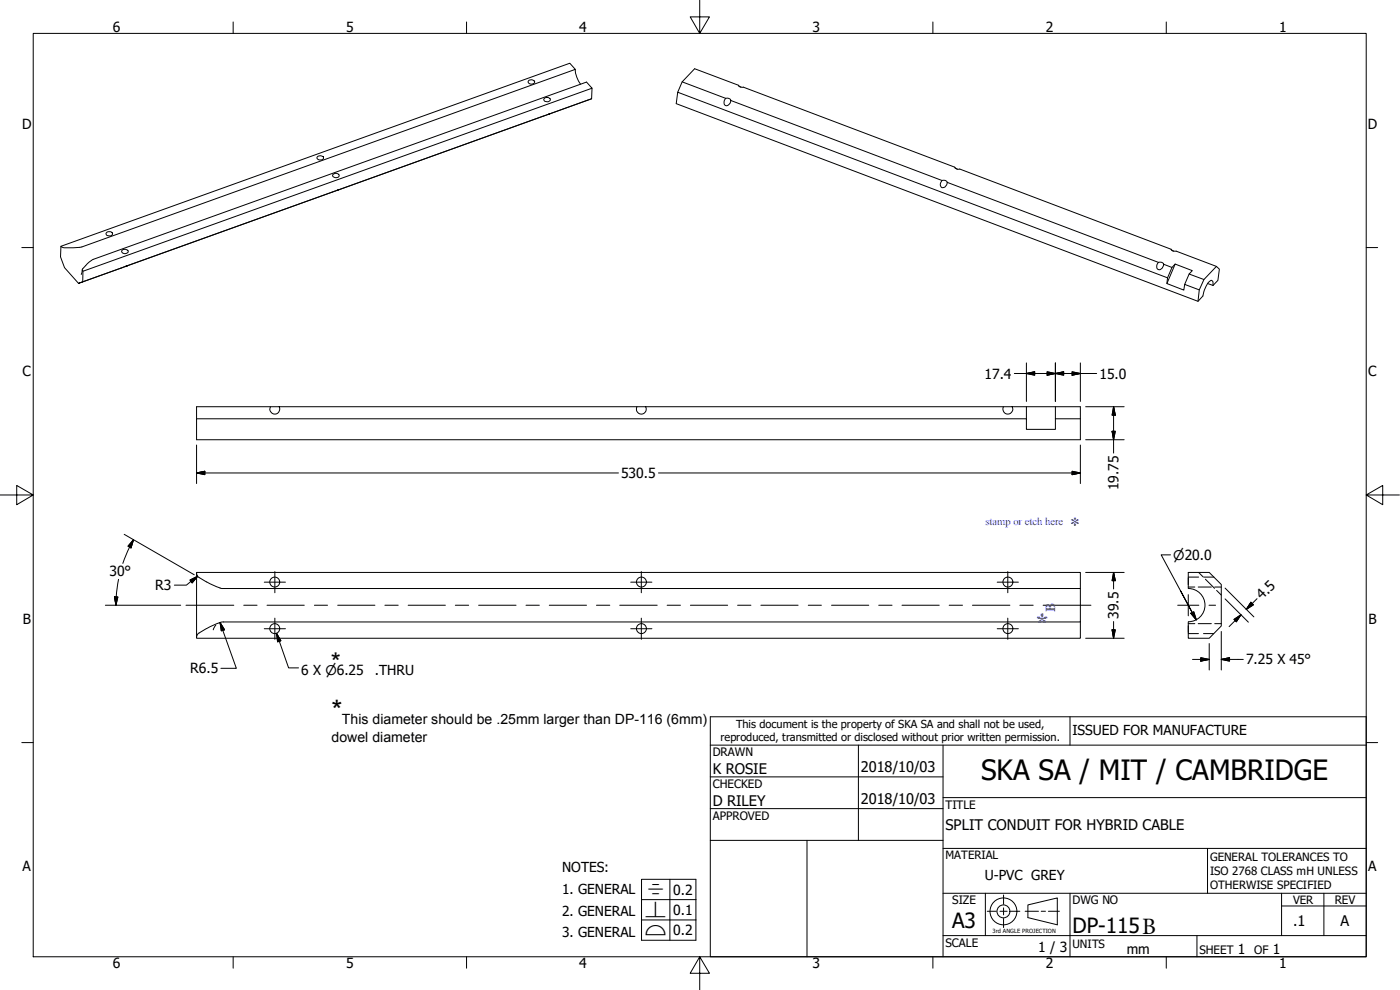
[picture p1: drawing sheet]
<svg xmlns="http://www.w3.org/2000/svg" width="420mm" height="297mm" viewBox="0 0 420 297" stroke-linecap="round" stroke-linejoin="round" font-family="sans-serif">
<!-- layer: Visible (ANSI) -->
<g fill="none" stroke="#000" stroke-width=".3">
<path d="M158.8 24.1a.94 .94 0 0 1 1.1-.1 .94 .94 0 0 1 .4 .9 1.08 1.08 0 0 1-1.8-.5zM163.5 29.4a.91 .91 0 0 1 1.1-.2 .91 .91 0 0 1 .4 1 1.1 1.1 0 0 1-1.8-.4zM172.7 20.8a7.7 7.7 0 0 0 1.5 4.5M177.5 29.6l-152.7 55 .1-3.2M177.7 26.5l-.2 3.1-153.9 55.4 1.2-.4M204.7 24.6l-1.3 3.1M217.8 29.5a1.01 1.01 0 0 1 1.4 .3 1.01 1.01 0 0 1-.3 1.4 .92 .92 0 0 1-1.3 .4 .92 .92 0 0 1-.2-1.4zM217.8 29.5l-13.1-4.9 3.8-4 13.1 5 .5 .5h1l63.4 24.1 .3 .3 .6 .3 .6-.1 63.5 24.1 .5 .5 1 .1 12.1 4.5M219.3 30.1l63.4 24.1M221.6 25.7l.8 .4M95.3 47a1.1 1.1 0 0 1 1.8 .5 1.1 1.1 0 0 1-1.1 .5 1.1 1.1 0 0 1-.9-.8zM99.9 52.3a1.08 1.08 0 0 1 1.9 .5 1.1 1.1 0 0 1-1.1 .5 1.1 1.1 0 0 1-.9-.7z"/>
<path d="M282.7 54.2a1 1 0 0 1 1.4 .2 1 1 0 0 1-.3 1.4 .93 .93 0 0 1-1.3 .4 .93 .93 0 0 1-.2-1.4zM284.3 54.7l63.4 24M286.6 50.3l.7 .5M18.3 73.9l-.1 3.2 1.2 3.2 4.2 4.7M18.3 73.9l152.7-54.9 1.7 1.8-148.1 53.3a19.5 19.5 0 0 1-6 .1zM26.2 79.1l1.7-1.3 148.1-53.2 1.7 1.9-152.8 54.9-.2-.6zM32.1 69.6l.7-.1a.7 .7 0 0 1 1 .6 .7 .7 0 0 1-1 .7 .69 .69 0 0 1-.8-.2 .69 .69 0 0 1-.1-.8zM36.8 74.9a.94 .94 0 0 1 1.1-.1 .94 .94 0 0 1 .5 1 1.08 1.08 0 0 1-1.9-.5zM347.7 78.7a1.03 1.03 0 0 1 1.4 .3 1.03 1.03 0 0 1-.3 1.4 .95 .95 0 0 1-1.3 .4 .95 .95 0 0 1-.3-1.4zM349.2 79.3l2.5 .9 1-1 5.1 2-.9 1 4.4 1.7M351.5 74.9l.7 .5M352.7 79.2l-2.5 5.9"/>
<path d="M24.7 80.9l-.3 1.4M351.7 80.2l-1.3 3.2M355.5 85.3l-.2 1.7-5.1-1.9 .2-1.7-147-55.7-.5 3.4 156.6 59.3a5.3 5.3 0 0 0 1.9-3.4 3.7 3.7 0 0 1 2.3-2.9l.3 .3v1.2M356.9 82.2l-1.4 3.1 4.4 1.7M362.5 85.1l1.5 .5M364 85.6l1.5-1.5 .5-3.3-.9-.9-3.8 4-1.4 3.1-.4 3.4M81.2 122h-22.2v3.7M81.2 122h2.6a1.51 1.51 0 0 1-1.3 2.3 1.51 1.51 0 0 1-1.3-2.3zM83.8 122h107.3M191.1 122h2.7a1.51 1.51 0 0 1-1.3 2.3 1.51 1.51 0 0 1-1.4-2.3zM193.8 122h107.3M301.1 122h2.7a1.51 1.51 0 0 1-1.3 2.3 1.51 1.51 0 0 1-1.4-2.3z"/>
<path d="M303.8 122h20.4v9.9h-265.2v-6.2h249v3.1h8.7v-3.1M308 122v3.7M316.7 122v3.7h7.5M59 172l.2 .7 .5 .6 3.4 1.9 3 1.2M66 176.5l258.2 .1v-4.8h-265.2v19.7h265.2v-4.9M324.2 176.6v10h-257.6l-4.6 2M356.6 176.6v-4.8h6.3l3.6 3.6v12.4l-3.6 3.7h-6.3v-4.9M356.6 176.6a5 5 0 0 1 5 5 5 5 0 0 1-5 4.9M62 188.6l-2.6 1.6-.4 1"/>
<circle cx="82.5" cy="174.6" r="1.49"/>
<circle cx="192.5" cy="174.6" r="1.49"/>
<circle cx="302.5" cy="174.6" r="1.49"/>
<circle cx="82.5" cy="188.6" r="1.49"/>
<circle cx="192.5" cy="188.6" r="1.49"/>
<circle cx="302.5" cy="188.6" r="1.49"/>
</g>
<!-- layer: Hidden (ANSI) -->
<g fill="none" stroke="#000" stroke-width=".3">
<path d="M356.6 173.2h3.1M356.6 176.1h2M359.6 176.1h3.9M359.7 171.8l1.4 1.3M361.3 173.2h3M361.8 173.8l2.7 2.7M364.6 176.1h1.9M365.1 177.2l1.4 1.3M356.6 187.1h2M356.6 190.1h3.1M359.6 187.1h3.9M361.2 190.1h3"/>
<path d="M364.6 187.1h1.9"/>
</g>
<!-- layer: Border (ANSI) -->
<g fill="none" stroke="#000" stroke-width=".3">
<path d="M10 10h400v277.1h-400zM70 6.6v3.4M140 6.6v3.4M210 0v10l-2.9-4.9h5.8l-2.9 4.9M280 6.6v3.4M350 6.6v3.4M6.5 74.3h3.5M410 74.3h3.4M0 148.5h10l-5-2.8v5.7l5-2.9M410 148.5l5 2.9v-5.7l-5 2.8h10M6.5 222.8h3.5M410 222.8h3.4"/>
<path d="M70 287.1v3.4M140 287.1v3.4M210 287.1l2.9 4.9h-5.8l2.9-4.9v9.9M280 287.1v3.4M350 287.1v3.4"/>
</g>
<!-- layer: Title (ANSI) -->
<g fill="none" stroke="#000" stroke-width=".3">
<path d="M213.2 215.1h196.8v72h-196.8zM321.1 215.1v8.5M213.2 223.6h196.8M213.2 233.1h69.8M257.6 223.6v28.5M283 239.3h127M283 223.6v63.5M213.2 242.6h69.8M213.2 252.1h69.8M242.2 252.1v35M283 254.6h127M362.4 254.6v13.4"/>
<path d="M283 268h127M295.7 268v12.7M321.1 268v19.1M384.6 271.8h25.4M384.6 268v12.7M397.3 268v12.7M283 280.7h127M359.2 280.7v6.4"/>
</g>
<!-- layer: Sketch Geometry (ANSI) -->
<g fill="none" stroke="#000" stroke-width=".3">
<path d="M296.3 273.4h2.7M300.1 273.4h2.2M301.2 268.5v2.8M301.2 272.4v2.1M301.2 275.6v2.7M303.3 273.4h2.8M307.7 273.4h4M308.5 271.5l8.8-2.1v8.1l-8.8-2.2zM312.5 273.4h1.3M314.6 273.4h3.3"/>
<circle cx="301.1" cy="273.4" r="4"/>
<circle cx="301.1" cy="273.4" r="1.94"/>
</g>
<!-- layer: Symbol (ANSI) -->
<path d="M192.5 263.8h16.4v18.3h-16.4zM192.5 269.9h16.4M192.5 276h16.4M201 263.8v18.3" fill="none" stroke="#000" stroke-width=".3"/>
<!-- layer: Center Mark (ANSI) -->
<g fill="none" stroke="#000" stroke-width=".3">
<path d="M79.3 174.7h6.4M82.5 171.5v6.3M189.3 174.7h6.3M192.5 171.5v6.3M299.3 174.7h6.3M302.5 171.5v6.3M356.6 178.4v3.2h-3.2M356.6 173.4v2M79.3 188.6h6.4M82.5 185.5v6.3M189.3 188.6h6.3M192.5 185.5v6.3"/>
<path d="M299.3 188.6h6.3M302.5 185.5v6.3M356.6 187.8v2M359.8 181.6h-3.2v3.2M362.8 181.6h2"/>
</g>
<!-- layer: Centerline (ANSI) -->
<g fill="none" stroke="#000" stroke-width=".3">
<path d="M55.8 181.6h14.4M73.2 181.6h4M80.1 181.6h11.2M94.4 181.6h3.9M101.3 181.6h11.2M115.5 181.6h4M122.5 181.6h11.2M136.7 181.6h4M143.6 181.6h11.3M157.9 181.6h4M164.8 181.6h11.2M179 181.6h4"/>
<path d="M186 181.6h11.2M200.2 181.6h4M207.2 181.6h11.2M221.4 181.6h4M228.3 181.6h11.2M242.6 181.6h3.9M249.6 181.6h11.1M263.7 181.6h4M270.7 181.6h11.2M284.9 181.6h4M291.8 181.6h11.3M306.1 181.6h4"/>
<path d="M313.1 181.6h14.3"/>
</g>
<!-- layer: Dimension (ANSI) -->
<g fill="none" stroke="#000" stroke-width=".3">
<path d="M304.4 112.1h24.7M308 108.9v11.5M308 112.1l2.5-.5v1zM314.3 111.6l2.4 .5-2.4 .5zM316.7 112.1l2.5-.5v1zM316.7 108.9v11.5M321.8 111.6l2.4 .5-2.4 .5zM324.2 108.9v11.5M59 133.5v11.6M324.2 133.5v11.6M325.8 122h11.6M325.8 131.9h11.6"/>
<path d="M333.8 129.4h.9l-.5 2.5zM334.2 122v13.9M334.2 122l.5 2.6h-.9zM59 141.9l2.5-.5v1zM59 141.9h126.6M197.6 141.9h126.6M321.8 141.4l2.4 .5-2.4 .5zM34.4 179.1h1l-.6 2.5zM35.6 173.8l-.6 3.8-.2 4M37.3 160.3l21 12.2M40.1 161.9l-.8 2.5-.9-.5zM40.1 161.9l-1.9 3.6-1.3 3.6"/>
<path d="M57 174l2.3-1.1-1.6 2zM59.3 172.9l-3.4 2.7h-3.6M325.8 171.8h11.6M334.2 171.8v4.9M334.2 171.8l.5 2.4h-.9zM351.3 166.5h-2.8l9.3 17.3-3.5-6.6M367.7 179.7l6.9 7M367.7 176.5l8.6 8.6M377.3 179.6l-3.3 3.3M31.6 181.6h22.6M64.8 187.6l-.8 1.4M66 186.8l4.9 13.7h-4.6"/>
<path d="M66 186.8l1.4 2.2-1 .3zM83 190l1.3 2.3-1 .3zM83 190l3.6 10.4h3M325.8 191.5h11.6M333.8 189h.9l-.5 2.5zM334.2 186.5v5M357.4 184l.9-.4 .7 2.4zM357.8 183.8l1.2 2.2M357.9 197.9h5M360.4 197.3l2.5 .6-2.5 .5zM362.9 193.1v7.9M366.5 189.5v11.5"/>
<path d="M366.5 197.9l2.5-.6v1.1zM366.5 197.9h6.6M370.3 185.9l2.1-1.4-1.4 2zM372.4 184.5l-3.5 3.5M375.4 180.7l.8 .8-2.2 1.4z"/>
</g>
<g fill="#000" stroke="#000" stroke-width=".3">
<path d="M308 112.1l2.5-.5zM308 112.1l2.5-.5v1zM314.3 112.6l2.4-.5zM314.3 111.6l2.4 .5-2.4 .5zM316.7 112.1l2.5-.5zM316.7 112.1l2.5-.5v1zM321.8 112.6l2.4-.5zM321.8 111.6l2.4 .5-2.4 .5zM333.8 129.4l.4 2.5zM333.8 129.4h.9l-.5 2.5zM334.2 122l.5 2.6zM334.2 122l.5 2.6h-.9z"/>
<path d="M59 141.9l2.5-.5zM59 141.9l2.5-.5v1zM321.8 142.4l2.4-.5zM321.8 141.4l2.4 .5-2.4 .5zM34.4 179.1l.4 2.5zM34.4 179.1h1l-.6 2.5zM40.1 161.9l-.8 2.5zM40.1 161.9l-.8 2.5-.9-.5zM59.3 172.9l-1.6 2zM57 174l2.3-1.1-1.6 2zM334.2 171.8l.5 2.4zM334.2 171.8l.5 2.4h-.9z"/>
<path d="M66 186.8l1.4 2.2zM66 186.8l1.4 2.2-1 .3zM83 190l1.3 2.3zM83 190l1.3 2.3-1 .3zM333.8 189l.4 2.5zM333.8 189h.9l-.5 2.5zM357.4 184l1.6 2zM357.4 184l.9-.4 .7 2.4zM360.4 198.4l2.5-.5zM360.4 197.3l2.5 .6-2.5 .5zM366.5 197.9l2.5-.6zM366.5 197.9l2.5-.6v1.1z"/>
<path d="M372.4 184.5l-1.4 2zM370.3 185.9l2.1-1.4-1.4 2zM375.4 180.7l-1.4 2.2zM375.4 180.7l.8 .8-2.2 1.4z"/>
</g>
<text font-size="8.5" x="99.5" y="215.9">*</text>
<text font-size="8.4" x="294.4" y="233.9">SKA SA / MIT / CAMBRIDGE</text>
<text font-size="7.8" fill="#00f" x="310.9" y="189.4">*</text>
<text font-size="7.8" x="99.3" y="201.2">*</text>
<text font-size="6.3" fill="#00f" x="321.1" y="159.6">*</text>
<g font-size="6.3">
<text x="285.8" y="278.6">A3</text>
<text x="321.9" y="279.8">DP-115B</text>
</g>
<g font-size="4.4">
<text x="213.9" y="232.2">K ROSIE</text>
<text x="258.4" y="231.6">2018/10/03</text>
<text x="213.9" y="241.9">D RILEY</text>
<text x="258.4" y="241.2">2018/10/03</text>
<text x="283.8" y="248.9">SPLIT CONDUIT FOR HYBRID CABLE</text>
<text x="388" y="277.9">.1</text>
<text x="402.3" y="277.9">A</text>
</g>
<g font-size="4.2">
<text x="33.8" y="9.6">6</text>
<text x="103.9" y="9.6">5</text>
<text x="173.9" y="9.6">4</text>
<text x="243.8" y="9.6">3</text>
<text x="313.9" y="9.6">2</text>
<text x="383.9" y="9.6">1</text>
<text x="6.7" y="38.7">D</text>
<text x="410.5" y="38.7">D</text>
<text x="6.8" y="113">C</text>
<text x="295.5" y="113.6">17.4</text>
<text x="329.9" y="113.6">15.0</text>
<text x="410.7" y="113">C</text>
<text x="186.4" y="143.4">530.5</text>
<text x="335.7" y="147.1" transform="rotate(-90 335.7 147.1)">19.75</text>
<text x="32.8" y="173">30°</text>
<text x="46.6" y="177.1">R3</text>
<text x="335.7" y="185.7" transform="rotate(-90 335.7 185.7)">39.5</text>
<text x="378.8" y="180.1" transform="rotate(-45 378.8 180.1)">4.5</text>
<text x="6.9" y="187.2">B</text>
<text x="410.7" y="187.2">B</text>
<text x="57.1" y="202">R6.5</text>
<text x="112.5" y="202.5">.THRU</text>
<text x="374" y="199.4">7.25 X 45°</text>
<text x="102.6" y="217.3">This diameter should be .25mm larger than DP-116 (6mm)</text>
<text x="99.5" y="222.7">dowel diameter</text>
<text x="6.8" y="261.4">A</text>
<text x="410.7" y="261.4">A</text>
<text x="202.1" y="268.4">0.2</text>
<text x="202.1" y="274.5">0.1</text>
<text x="202.1" y="280.6">0.2</text>
<text x="311.5" y="285.6">1 / 3</text>
<text x="371.5" y="286.2">1</text>
<text x="382" y="286.2">1</text>
<text x="33.8" y="290.5">6</text>
<text x="103.9" y="290.5">5</text>
<text x="173.9" y="290.5">4</text>
<text x="243.8" y="290.5">3</text>
<text x="313.9" y="290.5">2</text>
<text x="383.9" y="290.5">1</text>
</g>
<text font-size="4.2" fill="#00f" x="316.7" y="183.7" transform="rotate(-90 316.7 183.7)">B</text>
<g font-size="4.1">
<text x="90.4" y="202.5">6 X ⌀6.25</text>
<text x="321.9" y="220.5">ISSUED FOR MANUFACTURE</text>
<text x="168.7" y="261.7">NOTES:</text>
<text x="168.7" y="268.3">1. GENERAL</text>
<text x="295.5" y="264">U-PVC GREY</text>
<text x="168.7" y="274.8">2. GENERAL</text>
<text x="168.7" y="281.2">3. GENERAL</text>
<text x="338.1" y="286.2">mm</text>
</g>
<g font-size="4">
<text x="352.1" y="167.9">⌀20.0</text>
<text x="194.3" y="268.3">⌯</text>
<text x="193.5" y="275.2">⟂</text>
<text x="193.5" y="280.5">⌓</text>
</g>
<g font-size="3.5">
<text x="213.9" y="226.9">DRAWN</text>
<text x="213.9" y="236.4">CHECKED</text>
<text x="213.9" y="245.9">APPROVED</text>
<text x="283.8" y="242.6">TITLE</text>
<text x="285.8" y="271.3">SIZE</text>
<text x="321.9" y="271.3">DWG NO</text>
<text x="400.6" y="271.3">REV</text>
<text x="283.8" y="284">SCALE</text>
<text x="360" y="286.2">SHEET</text>
<text x="376.4" y="286.2">OF</text>
</g>
<g font-size="3.4">
<text x="283.8" y="257.8">MATERIAL</text>
<text x="363.2" y="258.4">GENERAL TOLERANCES TO</text>
<text x="363.2" y="262.6">ISO 2768 CLASS mH UNLESS</text>
<text x="363.2" y="266.7">OTHERWISE SPECIFIED</text>
<text x="388" y="271.3">VER</text>
<text x="321.9" y="284.3">UNITS</text>
</g>
<g font-size="3.3">
<text x="220.9" y="218.4">This document is the property of SKA SA and shall not be used,</text>
<text x="216.3" y="222.4">reproduced, transmitted or disclosed without prior written permission.</text>
</g>
<text font-size="3.2" fill="#00f" x="295.7" y="157.6">stamp or etch here</text>
<text font-size="1.7" x="297.9" y="279.8">3rd ANGLE PROJECTION</text>
</svg>
